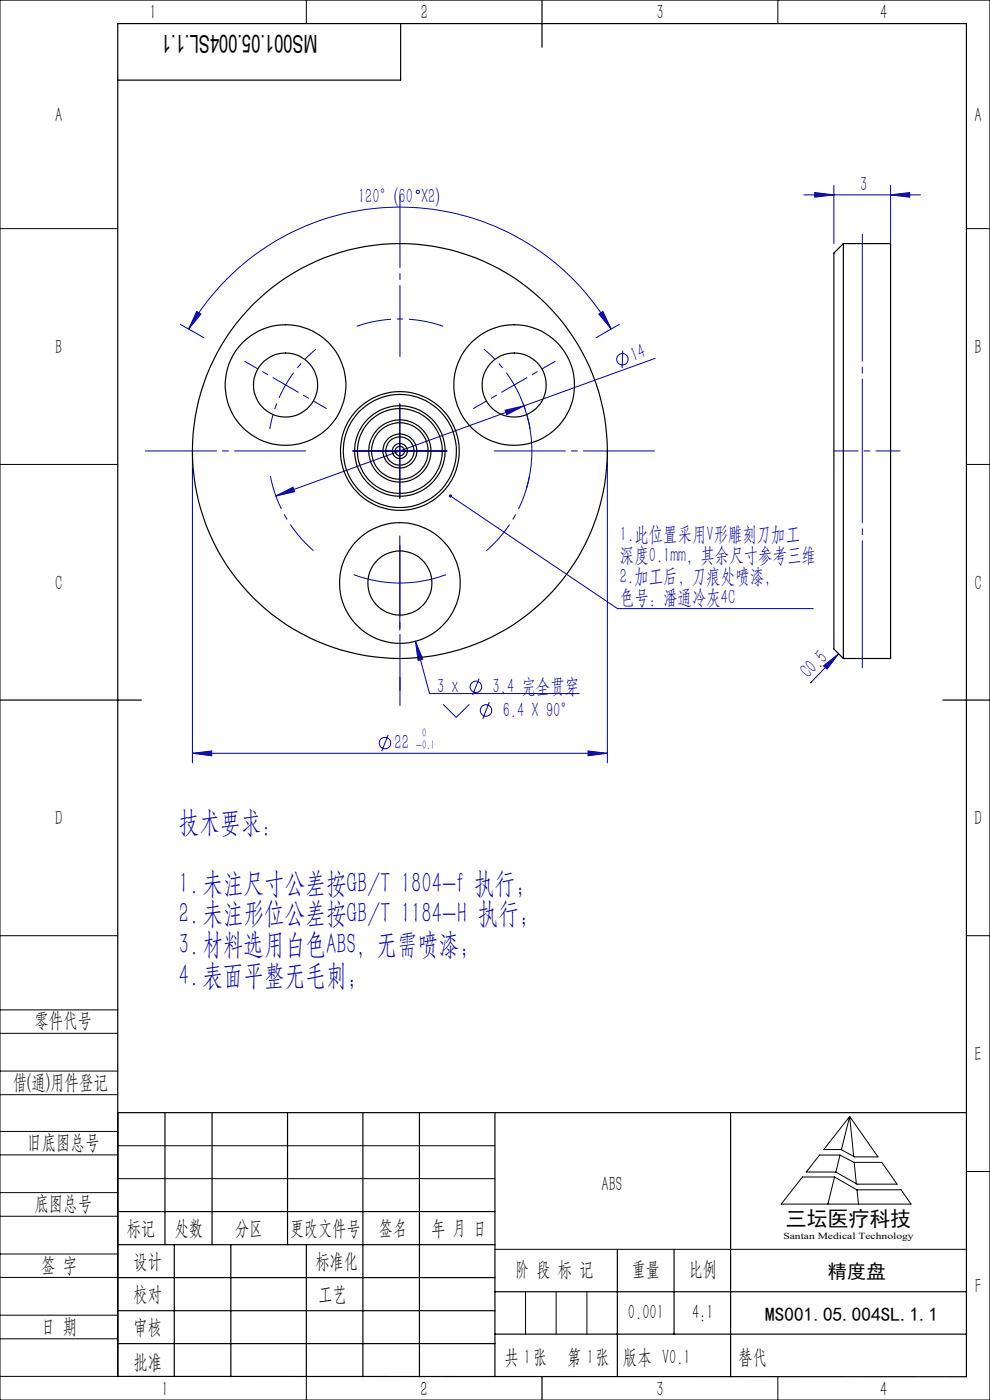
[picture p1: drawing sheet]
<svg xmlns="http://www.w3.org/2000/svg" width="210mm" height="297mm" viewBox="0 0 210 297" stroke-linecap="round" stroke-linejoin="round" font-family="sans-serif">
<g fill="none" stroke="#0000a0" stroke-width=".21">
<path d="M176.9 39.3v12.4M188.9 39.3v12.4M170.5 41.3h24.8M172.8 40.8l4.1 .5-4.1 .5zM188.9 41.3l4.1-.5v1zM38.3 68.8l2.5 1.5M40 69.8a51.7 51.7 0 0 1 89.6 0M41.7 66.1l.9 .5-2.6 3.2zM127 66.6l.9-.5 1.7 3.7zM131.4 68.8l-2.6 1.5M132.1 74.4l-.1 3.7M139 76l-27.9 10.1"/>
<path d="M40.8 95.7v66.1M74.8 95.7h20M84.8 85.7v20M107.1 87l4-.9-3.6 1.9zM110.4 84.3a27.9 27.9 0 0 1 1.3 19.4M111.1 86.1l-52.6 19.1M128.8 95.7v66.1M58.5 105.2l3.7-1.8 .3 .9zM84.8 113.7v20M95.6 105.2l35.4 23.9h41.5M75 121.9a28 28 0 0 0 19.6 0M88.1 136l1.6 3.8-1 .3z"/>
<path d="M88.1 136l3 11.1h31.8M177.9 138.7l-6 6.1 .2-.1M40.8 159.8l4.1-.5v1zM40.8 159.8h88M82.3 155.9l-1.3 3.5M94 149.4l2.8 2.8 2.8-2.8M101.6 144l-1.3 3.4M103.8 149l-1.4 3.5M124.7 159.3l4.1 .5-4.1 .5zM174.7 141.2l3.2-2.5-2.5 3.3z"/>
<circle cx="88.6" cy="40.7" r=".34"/>
<circle cx="132" cy="76.2" r="1.22"/>
<circle cx="81.7" cy="157.6" r="1.2"/>
<circle cx="101" cy="145.7" r="1.21"/>
<circle cx="103.1" cy="150.7" r="1.21"/>
</g>
<path d="M60.6 81.7a28 28 0 0 0-3.4 9.3M60.6 81.7a28 28 0 0 1 6.4-7.6M109.1 81.7a28 28 0 0 0-6.4-7.6M109.1 81.7a28 28 0 0 1 3.3 9.3" fill="none" stroke="#0000a0" stroke-width=".21" stroke-dasharray="30.5 1.3 1.3 1.3" stroke-dashoffset="27.4" stroke-linecap="butt"/>
<path d="M94 69.2a28 28 0 0 0-18.3 0M57.3 101a28 28 0 0 0 9.2 15.8M103.2 116.8a28 28 0 0 0 9.1-15.8" fill="none" stroke="#0000a0" stroke-width=".21" stroke-dasharray="30.5 1.3 1.3 1.3" stroke-dashoffset="23.1" stroke-linecap="butt"/>
<path d="M43.3 71.7l-2.5-1.4M126.4 71.7l2.4-1.4M84.8 143.7v2.8" fill="none" stroke="#0000a0" stroke-width=".21" stroke-dasharray="30.5 1.3 1.3 1.3"/>
<path d="M60.6 81.7l-8.7-5M60.6 81.7l8.6 5M109.1 81.7l8.6-5M109.1 81.7l-8.7 5" fill="none" stroke="#0000a0" stroke-width=".21" stroke-dasharray="30.5 1.3 1.3 1.3" stroke-dashoffset="27.4"/>
<path d="M84.8 75.7v-34M64.8 95.7h-34M104.8 95.7h34M84.8 115.7v34" fill="none" stroke="#0000a0" stroke-width=".21" stroke-dasharray="30.5 1.3 1.3 1.3" stroke-dashoffset="15.4"/>
<path d="M190.9 95.7h-14" fill="none" stroke="#0000a0" stroke-width=".21" stroke-dasharray="30.5 1.3 1.3 1.3" stroke-dashoffset="25.4"/>
<path d="M182.9 141.7v-92" fill="none" stroke="#0000a0" stroke-width=".21" stroke-dasharray="30.5 1.3 1.3 1.3" stroke-dashoffset="3.5"/>
<g fill="none" stroke="#000" stroke-width=".21">
<path d="M0 0h210v297h-210zM65 0v5M165 0v5M0 48.5h25M205 48.5h5M0 98.5h25M205 98.5h5M0 198.5h25M205 198.5h5M0 214.2h25M0 219.2h25M0 232.2h25"/>
<path d="M0 227.2h25M25 236v56h-25M180.2 236.9l6 8.5h-4.9l-2.9-1.5h-3.7zM180.2 236.9l-1.7 7M180.2 236.9l.9 8.4M0 245h25M0 240h25M0 258h25M0 253h25M25 243.1h80M25 250h80M170.2 249.7h6.8l4.8 2.7h9.3l2.2 3h-27.6z"/>
<path d="M173.8 245h4.4l3 1.6h5.8l3.3 4.6h-8.5l-4.5-2.6h-6.3zM177 249.7l-1.4 5.7M178.2 245l-.9 3.6M181.2 246.6l.4 4.5M181.8 252.4l.3 3M205 248.5h5M0 271h25M0 266h25M0 279h25M105 265h100M111.5 274v9M118 274v9"/>
<path d="M124.5 274v9M0 284h25M65 292.1v4.9M153.7 292h.1M165 292v5"/>
</g>
<g fill="none" stroke="#000" stroke-width=".25">
<path d="M85 5v12h-60M115 0v10M0 148.5h30M200 148.5h10M25 236h180M35 236v28.1M45 236v28.1M61 236v28.1M77 236v56.1M89 236v56.1M105 236v56.1M155 236v56.1"/>
<path d="M25 257h80M25 264.1h80M25 271h80M25 278.1h80M37 264.1v28M49 264.1v28M65 264.1v28M105 274h100M131 265v27.1M143 265v18M25 292l180 .1v-287.1h-180v287.1M25 285h80"/>
<path d="M105 283h100M115 292v5"/>
</g>
<g fill="#0000a0">
<path d="M95.3 104.9a.34 .34 0 0 1 .6 .1 .34 .34 0 0 1-.3 .5 .34 .34 0 0 1-.3-.4l.3 .1z"/>
<path d="M174.7 141.2l3.2-2.5-2.5 3.3z"/>
<path d="M88.1 136l.6 4.1 1-.3zM40.8 159.8l4.1-.5v1zM124.7 159.3l4.1 .5-4.1 .5z"/>
<path d="M172.8 40.8l4.1 .5-4.1 .5zM188.9 41.3l4.1-.5v1z"/>
<path d="M127 66.6l.9-.5 1.7 3.7zM41.7 66.1l.9 .5-2.6 3.2z"/>
<path d="M58.5 105.2l4-.9-.3-.9zM107.1 87l.4 1 3.6-1.9z"/>
</g>
<g fill="none" stroke="#000" stroke-width=".25">
<path d="M178.9 51.7v88M178.9 51.7l-2 2v84l2 2M178.9 51.7h10v88h-10"/>
<circle cx="60.6" cy="81.7" r="6.8"/>
<circle cx="60.6" cy="81.7" r="12.8"/>
<circle cx="84.8" cy="95.7" r="12"/>
<circle cx="84.8" cy="95.7" r="9"/>
<circle cx="84.8" cy="95.7" r="6"/>
<circle cx="84.8" cy="95.7" r="44"/>
<circle cx="84.8" cy="95.7" r="9.6"/>
<circle cx="84.8" cy="95.7" r="1.6"/>
<circle cx="84.8" cy="95.7" r="6.6"/>
<circle cx="84.8" cy="95.7" r="3"/>
<circle cx="84.8" cy="95.7" r="12.6"/>
<circle cx="84.8" cy="95.7" r="3.6"/>
<circle cx="84.8" cy="95.7" r="1"/>
<circle cx="109.1" cy="81.7" r="12.8"/>
<circle cx="109.1" cy="81.7" r="6.8"/>
<circle cx="84.8" cy="123.7" r="6.8"/>
<circle cx="84.8" cy="123.7" r="12.8"/>
</g>
<g font-size="6.3" fill="#0000a0">
<text x="37.9" y="176.4">技术要求：</text>
<text x="37.9" y="189.4">1.未注尺寸公差按GB/T 1804-f 执行；</text>
<text x="37.9" y="195.9">2.未注形位公差按GB/T 1184-H 执行；</text>
<text x="37.9" y="202.4">3.材料选用白色ABS，无需喷漆；</text>
<text x="37.9" y="208.9">4.表面平整无毛刺；</text>
</g>
<text font-size="5.2" x="67.3" y="7.3" transform="rotate(-180 67.3 7.3)">MS001.05.004SL.1.1</text>
<g font-size="4.4" fill="#010000">
<text x="31.7" y="4.1">1</text>
<text x="89.2" y="4.1">2</text>
<text x="139.2" y="4.1">3</text>
<text x="186.7" y="4.1">4</text>
<text x="156.6" y="289.5">替代</text>
</g>
<g font-size="4.4">
<text x="11.7" y="25.9">A</text>
<text x="206.7" y="25.9">A</text>
<text x="11.7" y="75.1">B</text>
<text x="206.7" y="75.1">B</text>
<text x="11.7" y="125.1">C</text>
<text x="206.7" y="125.1">C</text>
<text x="11.7" y="175.1">D</text>
<text x="206.7" y="175.1">D</text>
<text x="7.3" y="217.9">零件代号</text>
<text x="206.7" y="225.1">E</text>
<text x="2.7" y="231">借(通)用件登记</text>
<text x="5.8" y="243.7">旧底图总号</text>
<text x="7.3" y="256.8">底图总号</text>
<text x="127.6" y="252.6">ABS</text>
<text x="26.9" y="261.9">标记</text>
<text x="37.1" y="261.9">处数</text>
<text x="49.9" y="261.9">分区</text>
<text x="61.5" y="261.9">更改文件号</text>
<text x="80.4" y="261.9">签名</text>
<text x="91.5" y="261.9">年 月 日</text>
<text x="166.7" y="260.1">三坛医疗科技</text>
<text x="8.7" y="269.8">签 字</text>
<text x="28.3" y="268.9">设计</text>
<text x="66.9" y="268.9">标准化</text>
<text x="109.3" y="270.8">阶 段 标 记</text>
<text x="134" y="270.8">重量</text>
<text x="146.1" y="270.8">比例</text>
<text x="206.8" y="274.4">F</text>
<text x="28.3" y="276">校对</text>
<text x="67.6" y="276">工艺</text>
<text x="133.2" y="279.8">0.001</text>
<text x="146.8" y="279.8">4:1</text>
<text x="8.7" y="282.9">日 期</text>
<text x="28.3" y="283">审核</text>
<text x="28.3" y="290.4">批准</text>
<text x="107" y="289.5">共 张</text>
<text x="111.1" y="289.5">1</text>
<text x="120.3" y="289.5">第 张</text>
<text x="124.5" y="289.5">1</text>
<text x="132.1" y="289.5">版本 V0.1</text>
<text x="34.2" y="296.1">1</text>
<text x="89.2" y="296.2">2</text>
<text x="139.2" y="296.2">3</text>
<text x="186.7" y="296.2">4</text>
</g>
<g font-size="4.4" fill="#0000a0">
<text x="182.5" y="40.4">3</text>
<text x="75.9" y="43.1">120°(60 X2)</text>
<text x="134.4" y="76.7" transform="rotate(-20 134.4 76.7)">14</text>
<text x="131.5" y="114.7">1.此位置采用V形雕刻刀加工</text>
<text x="131.5" y="119.2">深度0.1mm，其余尺寸参考三维</text>
<text x="131.5" y="123.7">2.加工后，刀痕处喷漆，</text>
<text x="131.5" y="128.2">色号：潘通冷灰4C</text>
<text x="92.7" y="147">3 x</text>
<text x="104.5" y="147">3.4 完全贯穿</text>
<text x="171.5" y="144.1" transform="rotate(-45 171.5 144.1)">C0.5</text>
<text x="106.6" y="152">6.4 X 90°</text>
<text x="83.7" y="158.9">22</text>
</g>
<g font-size="4.1">
<text x="175.6" y="271.1">精度盘</text>
<text x="162.3" y="280.2">MS001.05.004SL.1.1</text>
</g>
<g font-size="2.6" fill="#0000a0">
<text x="88.3" y="158.9">-0.1</text>
<text x="89.6" y="156.3">0</text>
</g>
<text font-size="2" x="166.2" y="262.8">Santan Medical Technology</text>
</svg>
